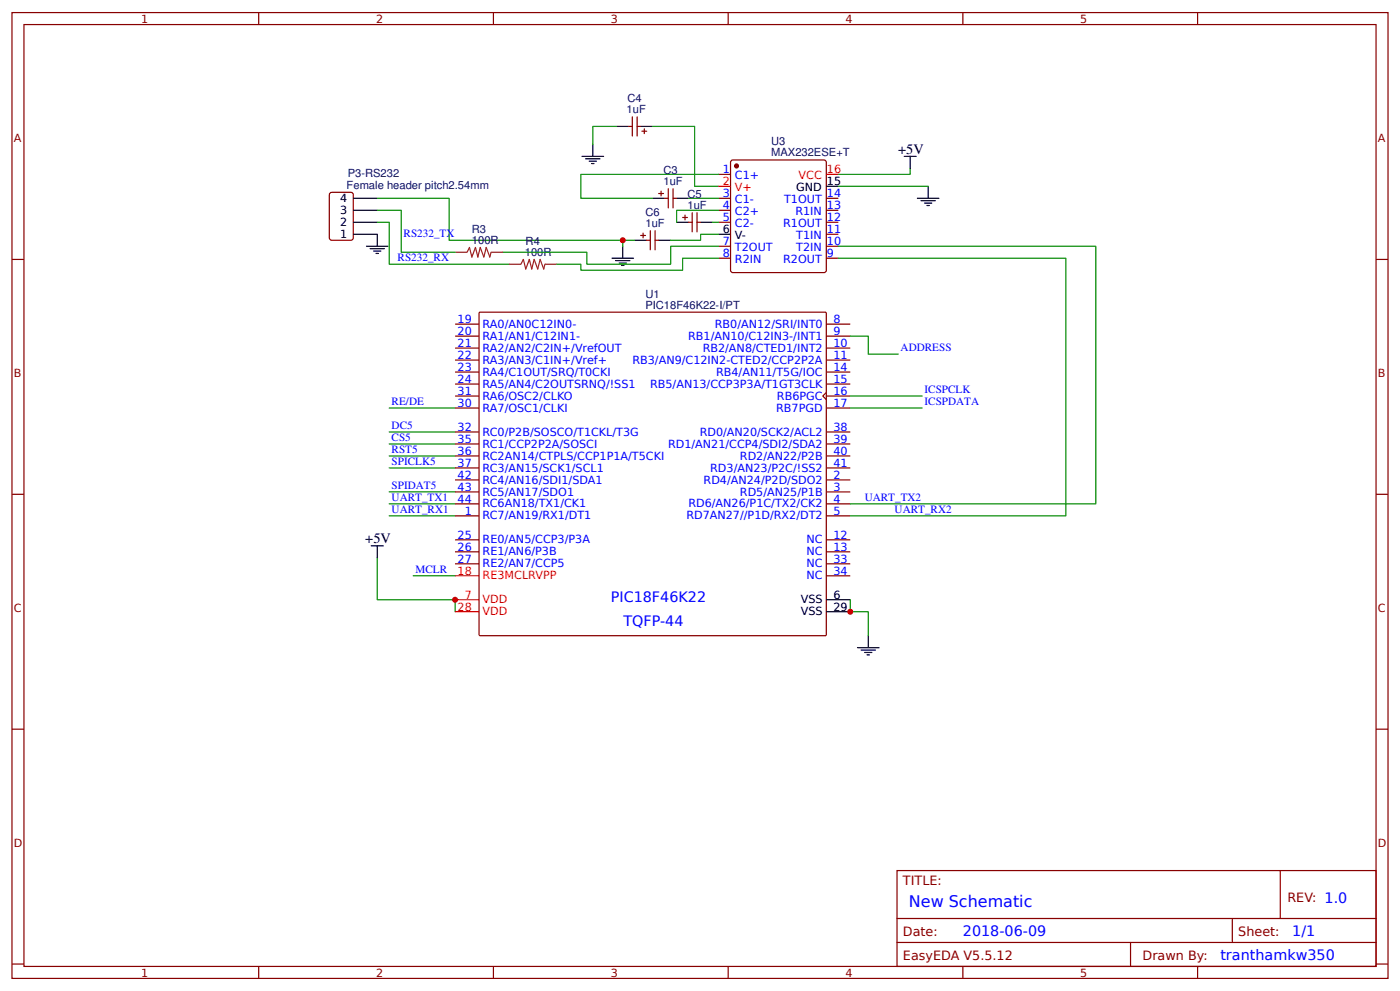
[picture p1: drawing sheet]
<svg xmlns="http://www.w3.org/2000/svg" width="309mm" height="219mm" viewBox="0 0 309 219" stroke-linecap="round" stroke-linejoin="round" font-family="sans-serif">
<g fill="none" stroke="#800" stroke-width=".26">
<path d="M2.6 2.8h304.1v213.2h-304.1zM5.3 5.4h298.7v208h-298.7zM57.1 2.8v2.6M109 2.8v2.6M160.9 2.8v2.6M212.7 2.8v2.6M264.6 2.8v2.6M138.9 27.9h.8M139.7 25.8v4.2M140.8 25.8v4.2M140.8 27.9h.8M141.8 29h1.1"/>
<path d="M142.3 28.4v1.1M158.7 38.5h2.7M161.7 35.4l20.3-.1 .5 .3 .1 24.1-.3 .4-20.4 .1-.4-.3-.1-24zM2.6 57.3h2.7M73 42.5h4.5l.5 .2 .1 9.8-.3 .5h-4.5l-.5-.2v-9.8zM141.6 52h1M142.1 51.5v1M142.9 53h.8M143.7 50.9v4.3M144.7 50.9v4.3M144.7 53h.8M145.5 42.7h1.1"/>
<path d="M146 42.2v1.1M146.8 43.8h.8M147.6 41.7v4.2M148.7 41.7v4.2M148.7 43.8h.8M150.8 48h1.1M151.3 47.5v1.1M152.1 49.1h.8M152.9 47v4.2M154 47v4.2M154 49.1h.8M158.7 43.8h2.7"/>
<path d="M158.7 49.1h2.7M158.7 46.4h2.7M158.7 54.4h2.7M158.7 57h2.7M182.6 43.8h2.6M182.6 49.1h2.6M182.6 46.4h2.6M182.6 54.4h2.6M182.6 57h2.6M182.6 51.7h2.6M304 57.3h2.7M100.5 71.6h5.3"/>
<path d="M100.5 74.2h5.3M100.5 76.9h5.3M100.5 79.5h5.3M106 69h76.4l.2 .2-.1 71-.2 .2-76.3-.1-.2-.2v-70.9zM182.6 71.6h5.3M182.6 74.2h5.3M182.6 76.9h5.3M182.6 79.5h5.3M100.5 82.2h5.3M100.5 84.8h5.3M100.5 87.4h5.3M100.5 90.1h5.3"/>
<path d="M100.5 95.4h5.3M100.5 98h5.3M182.6 86.7l-.8 .7 .8 .8M182.6 82.2h5.3M182.6 84.8h5.3M182.6 87.4h5.3M182.6 90.1h5.3M182.6 95.4h5.3M182.6 98h5.3M2.6 109.1h2.7M100.5 113.9h5.3M100.5 106h5.3"/>
<path d="M100.5 108.6h5.3M100.5 111.3h5.3M100.5 119.2h5.3M100.5 100.7h5.3M100.5 103.3h5.3M182.6 113.9h5.3M182.6 106h5.3M182.6 108.6h5.3M182.6 111.3h5.3M182.6 119.2h5.3M182.6 100.7h5.3M182.6 103.3h5.3"/>
<path d="M304 109.1h2.7M100.5 121.8h5.3M100.5 124.5h5.3M182.6 121.8h5.3M182.6 124.5h5.3M182.6 127.1h5.3M2.6 161h2.7M304 161h2.7M198.2 192.2h105.8v21.2h-105.8zM282.8 192.2v10.6M2.6 212.9h2.7M57.1 213.4v2.6"/>
<path d="M109 213.4v2.6M160.9 213.4v2.6M198.2 202.8h105.8M198.2 208.1h105.8M212.7 213.4v2.6M249.8 208.1v5.3M264.6 213.4v2.6M272.3 202.8v5.3M304 212.9h2.7"/>
</g>
<g fill="none" stroke="#080" stroke-width=".26">
<path d="M136.3 27.9h-5.3v4M144.2 27.9h9.3v13.2h5.2M158.7 38.5h-30.4v5.3h15.9M201.1 37.2v1.3h-15.9M83.3 43.8h15.9v9.2h38.4M83.3 46.4h5.3v9.3h11.9M83.3 49.1h2.7v9.2h26.4M140.2 53h-2.6v1.4M152.1 43.8h6.6M157.4 49.1h1.3M158.7 46.4h-9.2v2.7M158.7 51.7h-3.9v1.3h-6.6"/>
<path d="M158.7 54.4h-10.5v3.9h-18.6v-2.6h-18.5M158.7 57h-7.9v2.7h-22.5v-1.4h-5.3M185.2 57h50.3v56.9h-47.6M185.2 54.4h56.9v56.9h-54.2M185.2 41.1h19.9M187.9 74.2h3.9v4h6.6M86 90.1h14.5M86 98h14.5M86 95.4h14.5M187.9 87.4h15.8M187.9 90.1h15.8M86 103.3h14.5"/>
<path d="M86 108.6h14.5M86 100.7h14.5M86 113.9h14.5M86 111.3h14.5M83.3 123.2v9.2h17.2v2.7M91.3 127.1h9.2M187.9 132.4v2.7h3.9v5.3"/>
</g>
<g fill="none" stroke="#000" stroke-width=".26">
<path d="M128.6 34.5h4.7M129.4 35.1h3.2M130.2 35.6h1.6M130.7 36.1h.5M131 31.9v2.6M136.3 27.9h2.6M141.6 27.9h2.6M199.8 34.5h2.6M201.1 34.5v2.7M78.1 43.8h5.2M78.1 49.1h5.2M78.1 51.7h5.2v2.7"/>
<path d="M78.1 46.4h5.2M81 54.4h4.7M81.8 54.9h3.1M82.5 55.4h1.6M83.1 56h.5M135.2 57h4.8M136 57.5h3.2M136.8 58.1h1.6M137.3 58.6h.5M137.6 54.4v2.6M140.2 53h2.7M144.2 43.8h2.6"/>
<path d="M145.5 53h2.7M149.5 43.8h2.6M149.5 49.1h2.6M154.8 49.1h2.6M158.7 51.7h2.7M182.6 41.1h2.6M202.7 43.8h4.7M203.5 44.3h3.1M204.3 44.8h1.5M204.8 45.4h.5M205.1 41.1v2.7M82 120.5h2.7"/>
<path d="M83.3 120.5v2.7M182.6 132.4h5.3M182.6 135.1h5.3M189.4 143h4.8M190.2 143.5h3.2M191 144.1h1.6M191.6 144.6h.5M191.8 140.4v2.6"/>
</g>
<path d="M100.5 55.7h2.7l.5-1.1 .5 2.2 .8-2.2 .6 2.2 .5-2.2 .8 2.2 .5-2.2 .8 2.2 .3-1.1h2.6M112.4 58.3h2.7l.5-1 .6 2.1 .7-2.1 .6 2.1 .5-2.1 .8 2.1 .5-2.1 .8 2.1 .3-1.1h2.6" fill="none" stroke="#8d2323" stroke-width=".26"/>
<circle cx="162.7" cy="36.6" r=".4" fill="#800" stroke="#800" stroke-width=".26"/>
<path d="M182.6 38.5h2.6M158.7 41.1h2.7M100.5 132.4h5.3M100.5 127.1h5.3M100.5 135.1h5.3" fill="none" stroke="#f00" stroke-width=".26"/>
<g fill="#c00">
<circle cx="187.9" cy="135.1" r=".66"/>
<circle cx="137.6" cy="53" r=".66"/>
<circle cx="100.5" cy="132.4" r=".66"/>
</g>
<text font-size="3.5" fill="#00f" x="200.8" y="200.2">New Schematic</text>
<g font-size="3.2">
<text x="198.4" y="34">+5V</text>
<text x="80.7" y="120">+5V</text>
</g>
<g font-size="3.2" fill="#00f">
<text x="134.9" y="133">PIC18F46K22</text>
<text x="137.7" y="138.3">TQFP-44</text>
<text x="212.7" y="206.8">2018-06-09</text>
<text x="285.5" y="206.8">1/1</text>
<text x="269.6" y="212.1">tranthamkw350</text>
</g>
<g font-size="2.8" fill="#800">
<text x="199.5" y="195.4">TITLE:</text>
<text x="284.4" y="199.1">REV: 1.0</text>
<text x="199.5" y="206.8">Date:</text>
<text x="273.6" y="206.8">Sheet:</text>
<text x="199.5" y="212.1">EasyEDA V5.5.12</text>
<text x="252.4" y="212.1">Drawn By:</text>
</g>
<g font-size="2.5" fill="#800">
<text x="31.2" y="5">1</text>
<text x="83.1" y="5">2</text>
<text x="134.9" y="5">3</text>
<text x="186.8" y="5">4</text>
<text x="238.7" y="5">5</text>
<text x="3" y="31.4">A</text>
<text x="304.4" y="31.4">A</text>
<text x="3" y="83.2">B</text>
<text x="304.4" y="83.2">B</text>
<text x="3" y="135.1">C</text>
<text x="304.4" y="135.1">C</text>
<text x="3" y="186.9">D</text>
<text x="304.4" y="186.9">D</text>
<text x="31.2" y="215.6">1</text>
<text x="83.1" y="215.6">2</text>
<text x="134.9" y="215.6">3</text>
<text x="186.8" y="215.6">4</text>
<text x="238.7" y="215.6">5</text>
</g>
<g font-size="2.5" fill="#000080">
<text x="138.6" y="22.6">C4</text>
<text x="138.4" y="25">1uF</text>
<text x="170.4" y="34.5">MAX232ESE+T</text>
<text x="170.4" y="32.1">U3</text>
<text x="76.6" y="41.7">Female header pitch2.54mm</text>
<text x="76.8" y="39.1">P3-RS232</text>
<text x="146.6" y="40.9">1uF</text>
<text x="146.6" y="38.5">C3</text>
<text x="142.6" y="47.8">C6</text>
<text x="151.9" y="46.2">1uF</text>
<text x="151.9" y="43.8">C5</text>
<text x="104.3" y="53.8">100R</text>
<text x="104.3" y="51.4">R3</text>
<text x="142.6" y="50.1">1uF</text>
<text x="115.9" y="56.5">100R</text>
<text x="116.1" y="54.1">R4</text>
<text x="142.6" y="65.9">U1</text>
<text x="142.6" y="68.1">PIC18F46K22-I/PT</text>
</g>
<g font-size="2.5" fill="#00f">
<text x="159.7" y="38.2">1</text>
<text x="162.4" y="39.6">C1+</text>
<text x="159.7" y="43.5">3</text>
<text x="159.7" y="46.2">4</text>
<text x="162.4" y="44.8">C1-</text>
<text x="162.4" y="47.5">C2+</text>
<text x="173.2" y="44.8">T1OUT</text>
<text x="175.7" y="47.5">R1IN</text>
<text x="182.7" y="46.2">13</text>
<text x="182.7" y="43.5">14</text>
<text x="89.2" y="52.4">RS232_TX</text>
<text x="159.7" y="48.8">5</text>
<text x="162.4" y="50.1">C2-</text>
<text x="173" y="50.1">R1OUT</text>
<text x="175.9" y="52.8">T1IN</text>
<text x="182.7" y="51.5">11</text>
<text x="182.7" y="48.8">12</text>
<text x="87.8" y="57.7">RS232_RX</text>
<text x="159.7" y="54.1">7</text>
<text x="159.7" y="56.8">8</text>
<text x="162.4" y="55.4">T2OUT</text>
<text x="162.4" y="58.1">R2IN</text>
<text x="173" y="58.1">R2OUT</text>
<text x="175.9" y="55.4">T2IN</text>
<text x="182.7" y="56.8">9</text>
<text x="182.7" y="54.1">10</text>
<text x="101.1" y="71.3">19</text>
<text x="184.1" y="71.3">8</text>
<text x="101.1" y="74">20</text>
<text x="101.1" y="76.6">21</text>
<text x="106.6" y="72.4">RA0/AN0C12IN0-</text>
<text x="106.6" y="75">RA1/AN1/C12IN1-</text>
<text x="106.6" y="77.7">RA2/AN2/C2IN+/VrefOUT</text>
<text x="152" y="75">RB1/AN10/C12IN3-/INT1</text>
<text x="155.2" y="77.7">RB2/AN8/CTED1/INT2</text>
<text x="157.9" y="72.4">RB0/AN12/SRI/INT0</text>
<text x="184.1" y="74">9</text>
<text x="184.1" y="76.6">10</text>
<text x="199" y="77.5">ADDRESS</text>
<text x="101.1" y="79.2">22</text>
<text x="101.1" y="81.9">23</text>
<text x="106.6" y="80.3">RA3/AN3/C1IN+/Vref+</text>
<text x="106.6" y="82.9">RA4/C1OUT/SRQ/T0CKI</text>
<text x="139.7" y="80.3">RB3/AN9/C12IN2-CTED2/CCP2P2A</text>
<text x="158.2" y="82.9">RB4/AN11/T5G/IOC</text>
<text x="184.1" y="79.2">11</text>
<text x="184.1" y="81.9">14</text>
<text x="86.5" y="89.4">RE/DE</text>
<text x="101.1" y="84.5">24</text>
<text x="101.1" y="89.8">30</text>
<text x="101.1" y="87.2">31</text>
<text x="106.6" y="85.6">RA5/AN4/C2OUTSRNQ/!SS1</text>
<text x="106.6" y="88.2">RA6/OSC2/CLKO</text>
<text x="143.6" y="85.6">RB5/AN13/CCP3P3A/T1GT3CLK</text>
<text x="171.7" y="88.2">RB6PGC</text>
<text x="184.1" y="84.5">15</text>
<text x="184.1" y="87.2">16</text>
<text x="184.1" y="89.8">17</text>
<text x="204.3" y="86.8">ICSPCLK</text>
<text x="204.3" y="89.4">ICSPDATA</text>
<text x="86.5" y="94.7">DC5</text>
<text x="101.1" y="95.1">32</text>
<text x="106.6" y="90.9">RA7/OSC1/CLKI</text>
<text x="171.5" y="90.9">RB7PGD</text>
<text x="184.1" y="95.1">38</text>
<text x="86.5" y="100">RST5</text>
<text x="86.5" y="97.4">CS5</text>
<text x="101.1" y="97.8">35</text>
<text x="101.1" y="100.4">36</text>
<text x="106.6" y="96.2">RC0/P2B/SOSCO/T1CKL/T3G</text>
<text x="106.6" y="98.8">RC1/CCP2P2A/SOSCI</text>
<text x="106.6" y="101.5">RC2AN14/CTPLS/CCP1P1A/T5CKI</text>
<text x="147.6" y="98.8">RD1/AN21/CCP4/SDI2/SDA2</text>
<text x="154.6" y="96.2">RD0/AN20/SCK2/ACL2</text>
<text x="163.5" y="101.5">RD2/AN22/P2B</text>
<text x="184.1" y="97.8">39</text>
<text x="184.1" y="100.4">40</text>
<text x="86.5" y="102.7">SPICLK5</text>
<text x="86.5" y="107.9">SPIDAT5</text>
<text x="101.1" y="103.1">37</text>
<text x="101.1" y="105.7">42</text>
<text x="106.6" y="104.1">RC3/AN15/SCK1/SCL1</text>
<text x="106.6" y="106.8">RC4/AN16/SDI1/SDA1</text>
<text x="155.4" y="106.8">RD4/AN24/P2D/SDO2</text>
<text x="156.9" y="104.1">RD3/AN23/P2C/!SS2</text>
<text x="184.1" y="105.7">2</text>
<text x="184.1" y="103.1">41</text>
<text x="86.5" y="110.6">UART_TX1</text>
<text x="86.5" y="113.2">UART_RX1</text>
<text x="101.1" y="108.3">43</text>
<text x="101.1" y="111">44</text>
<text x="102.7" y="113.6">1</text>
<text x="106.6" y="109.4">RC5/AN17/SDO1</text>
<text x="106.6" y="112.1">RC6AN18/TX1/CK1</text>
<text x="152.1" y="112.1">RD6/AN26/P1C/TX2/CK2</text>
<text x="163.5" y="109.4">RD5/AN25/P1B</text>
<text x="184.1" y="108.3">3</text>
<text x="184.1" y="111">4</text>
<text x="184.1" y="113.6">5</text>
<text x="191" y="110.6">UART_TX2</text>
<text x="197.6" y="113.2">UART_RX2</text>
<text x="101.1" y="118.9">25</text>
<text x="106.6" y="114.7">RC7/AN19/RX1/DT1</text>
<text x="106.6" y="120">RE0/AN5/CCP3/P3A</text>
<text x="151.6" y="114.7">RD7AN27//P1D/RX2/DT2</text>
<text x="178.2" y="120">NC</text>
<text x="184.1" y="118.9">12</text>
<text x="101.1" y="121.6">26</text>
<text x="101.1" y="124.2">27</text>
<text x="106.6" y="122.6">RE1/AN6/P3B</text>
<text x="106.6" y="125.3">RE2/AN7/CCP5</text>
<text x="178.2" y="122.6">NC</text>
<text x="178.2" y="125.3">NC</text>
<text x="184.1" y="121.6">13</text>
<text x="184.1" y="124.2">33</text>
<text x="91.8" y="126.5">MCLR</text>
<text x="178.2" y="127.9">NC</text>
<text x="184.1" y="126.9">34</text>
</g>
<g font-size="2.5" fill="#f00">
<text x="159.7" y="40.9">2</text>
<text x="176.4" y="39.6">VCC</text>
<text x="182.7" y="38.2">16</text>
<text x="162.4" y="42.2">V+</text>
<text x="101.1" y="126.9">18</text>
<text x="106.6" y="127.9">RE3MCLRVPP</text>
<text x="101.1" y="134.8">28</text>
<text x="102.7" y="132.2">7</text>
<text x="106.6" y="133.2">VDD</text>
<text x="106.6" y="135.9">VDD</text>
</g>
<g font-size="2.5">
<text x="182.7" y="40.9">15</text>
<text x="75.2" y="47.2">3</text>
<text x="75.2" y="44.6">4</text>
<text x="175.9" y="42.2">GND</text>
<text x="75.2" y="52.5">1</text>
<text x="75.2" y="49.9">2</text>
<text x="159.7" y="51.5">6</text>
<text x="162.4" y="52.8">V-</text>
<text x="176.9" y="133.2">VSS</text>
<text x="176.9" y="135.9">VSS</text>
<text x="184.1" y="132.2">6</text>
<text x="184.1" y="134.8">29</text>
</g>
</svg>
